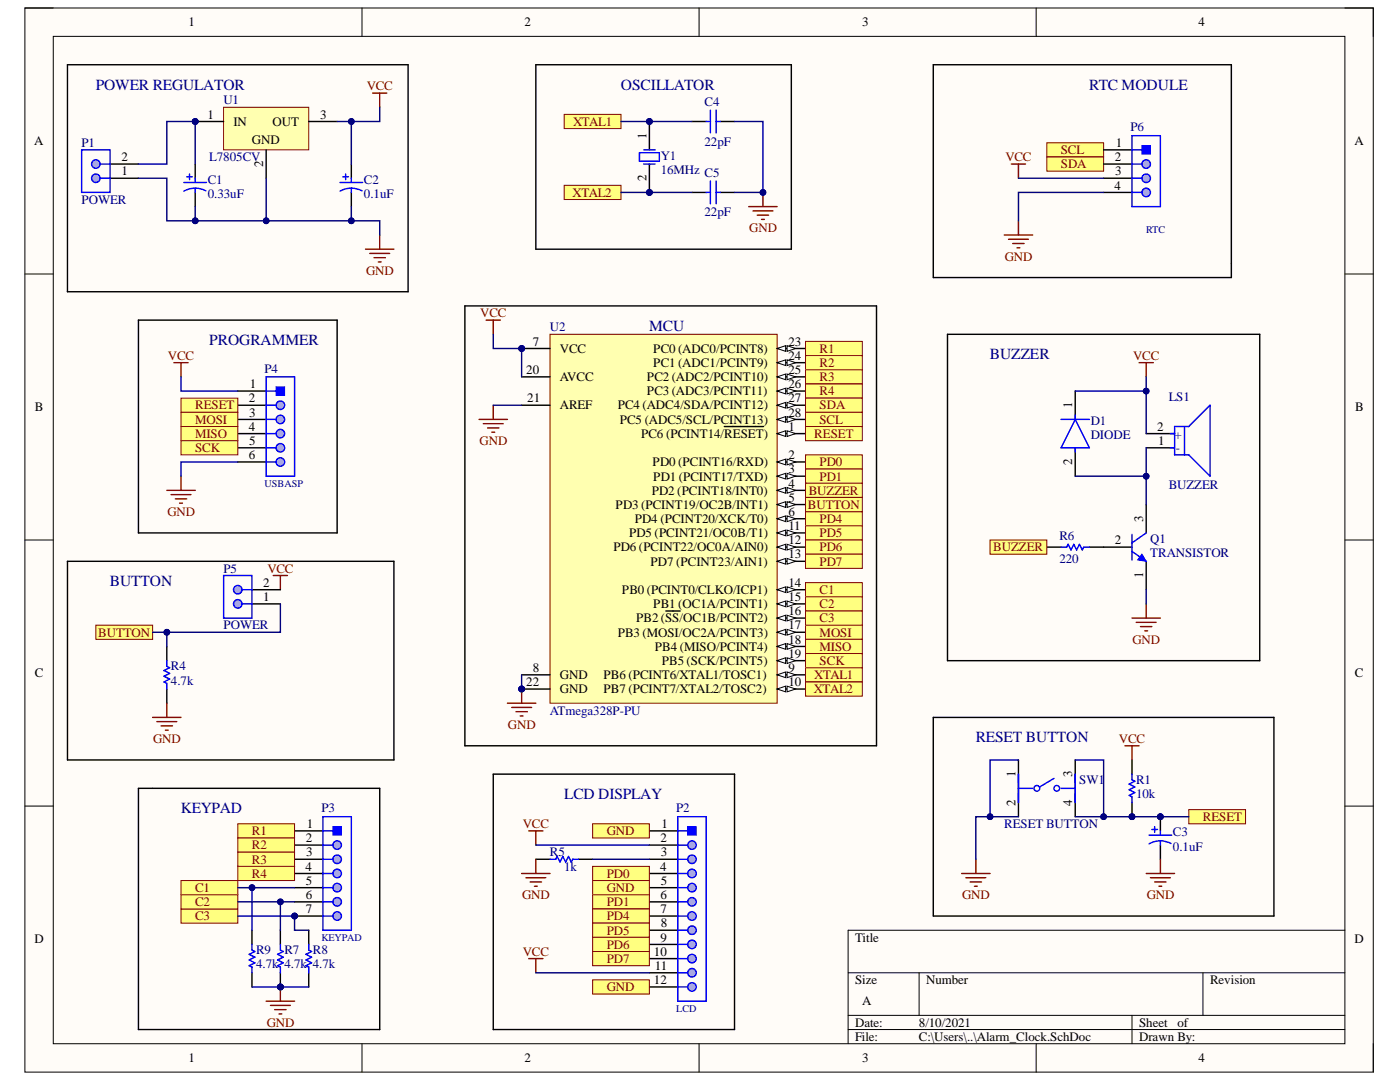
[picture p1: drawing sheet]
# Altium project Alarm_Clock.PrjPcb
1 sheet, 25 parts. Net scope: flat (ports and power ports of the same name join across sheets).
Board file: Alarm_Clock.PcbDoc

## Sheet Alarm_Clock.SchDoc
size A

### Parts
C1  0.33uF  [PNSC-FR-A-8X20-2_V]
C2  0.1uF  [PNSC-FR-A-8X20-2_V]
C3  0.1uF  [PNSC-FR-A-8X20-2_V]
C4  22pF  [KEMT-C315-THT-2]
C5  22pF  [KEMT-C315-THT-2]
D1  DIODE  [FP-017AG-MFG]
LS1  BUZZER  [FP-SDC1610M5-01-MFG]
P1  POWER  [MOLX-22-27-2021_V]
P2  LCD  [66201211122]
P3  KEYPAD  [66200711122]
P4  USBASP  [66200611122]
P5  POWER  [MOLX-22-27-2021_V]
P6  66200411122  [66200411122]
Q1  TRANSISTOR  [FAIR-TO-92-3]
R1  10k  [VISH-A1-2_V2]
R4  4.7k  [VISH-A1-2_V2]
R5  1k  [VISH-A1-2_V2]
R6  220  [VISH-A1-2_V2]
R7  4.7k  [VISH-A1-2_V2]
R8  4.7k  [VISH-A1-2_V2]
R9  4.7k  [VISH-A1-2_V2]
SW1  RESET BUTTON  [FP-1825910-2-0]
U1  L7812CV  [TO220]
U2  ATmega328P-PU  [28P3]
Y1  16MHz  [R38]

### Blocks framed on the sheet
POWER REGULATOR: C1 C2 P1 U1
OSCILLATOR: C4 C5 Y1
RTC MODULE: P6
MCU: U2
PROGRAMMER: P4
BUZZER: D1 LS1 Q1 R6
BUTTON: P5 R4
RESET BUTTON: C3 R1 SW1
KEYPAD: P3 R7-R9
LCD DISPLAY: P2 R5

### Ports
BUTTON, BUZZER, C1, C2, C3, GND, MISO, MOSI, PD0, PD1, PD4, PD5, PD6, PD7, R1, R2, R3, R4, RESET, SCK, SCL, SDA, XTAL1, XTAL2

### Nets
GND: C1.2 C2.2 C3.2 C4.2 C5.2 P1.1 P4.6 P6.4 Q1.1(E) R4.1 R5.1 R7.1 R8.1 R9.1 SW1.1 SW1.2 U1.2(GND) U2.8(GND) U2.21(AREF) U2.22(GND)
VCC: C2.1 D1.1(C) LS1.2(A) P2.2 P2.11 P4.1 P5.2 P6.3 R1.2 U1.3(OUT) U2.7(VCC) U2.20(AVCC)
NetC1_1: C1.1 P1.2 U1.1(IN)
NetC3_1: C3.1 P4.2 R1.1 SW1.3 SW1.4 U2.1(PC6_(PCINT14/~{RESET})) ; port RESET
NetC4_1: C4.1 U2.9(PB6_(PCINT6/XTAL1/TOSC1)) Y1.1(OSC1) ; port XTAL1
NetC5_1: C5.1 U2.10(PB7_(PCINT7/XTAL2/TOSC2)) Y1.2(OSC2) ; port XTAL2
NetD1_2: D1.2(A) LS1.1(C) Q1.3(C)
NetP2_1: P2.1 P2.5 P2.12 ; port GND
NetP2_3: P2.3 R5.2
NetP2_4: P2.4 U2.2(PD0_(PCINT16/RXD)) ; port PD0
NetP2_6: P2.6 U2.3(PD1_(PCINT17/TXD)) ; port PD1
NetP2_7: P2.7 U2.6(PD4_(PCINT20/XCK/T0)) ; port PD4
NetP2_8: P2.8 U2.11(PD5_(PCINT21/OC0B/T1)) ; port PD5
NetP2_9: P2.9 U2.12(PD6_(PCINT22/OC0A/AIN0)) ; port PD6
NetP2_10: P2.10 U2.13(PD7_(PCINT23/AIN1)) ; port PD7
NetP3_1: P3.1 U2.23(PC0_(ADC0/PCINT8)) ; port R1
NetP3_2: P3.2 U2.24(PC1_(ADC1/PCINT9)) ; port R2
NetP3_3: P3.3 U2.25(PC2_(ADC2/PCINT10)) ; port R3
NetP3_4: P3.4 U2.26(PC3_(ADC3/PCINT11)) ; port R4
NetP3_5: P3.5 R9.2 U2.14(PB0_(PCINT0/CLKO/ICP1)) ; port C1
NetP3_6: P3.6 R7.2 U2.15(PB1_(OC1A/PCINT1)) ; port C2
NetP3_7: P3.7 R8.2 U2.16(PB2_(~{SS}/OC1B/PCINT2)) ; port C3
NetP4_3: P4.3 U2.17(PB3_(MOSI/OC2A/PCINT3)) ; port MOSI
NetP4_4: P4.4 U2.18(PB4_(MISO/PCINT4)) ; port MISO
NetP4_5: P4.5 U2.19(PB5_(SCK/PCINT5)) ; port SCK
NetP5_1: P5.1 R4.2 U2.5(PD3_(PCINT19/OC2B/INT1)) ; port BUTTON
NetP6_1: P6.1 U2.28(PC5_(ADC5/SCL/PCINT13)) ; port SCL
NetP6_2: P6.2 U2.27(PC4_(ADC4/SDA/PCINT12)) ; port SDA
NetQ1_2: Q1.2(B) R6.2
NetR6_1: R6.1 U2.4(PD2_(PCINT18/INT0)) ; port BUZZER
